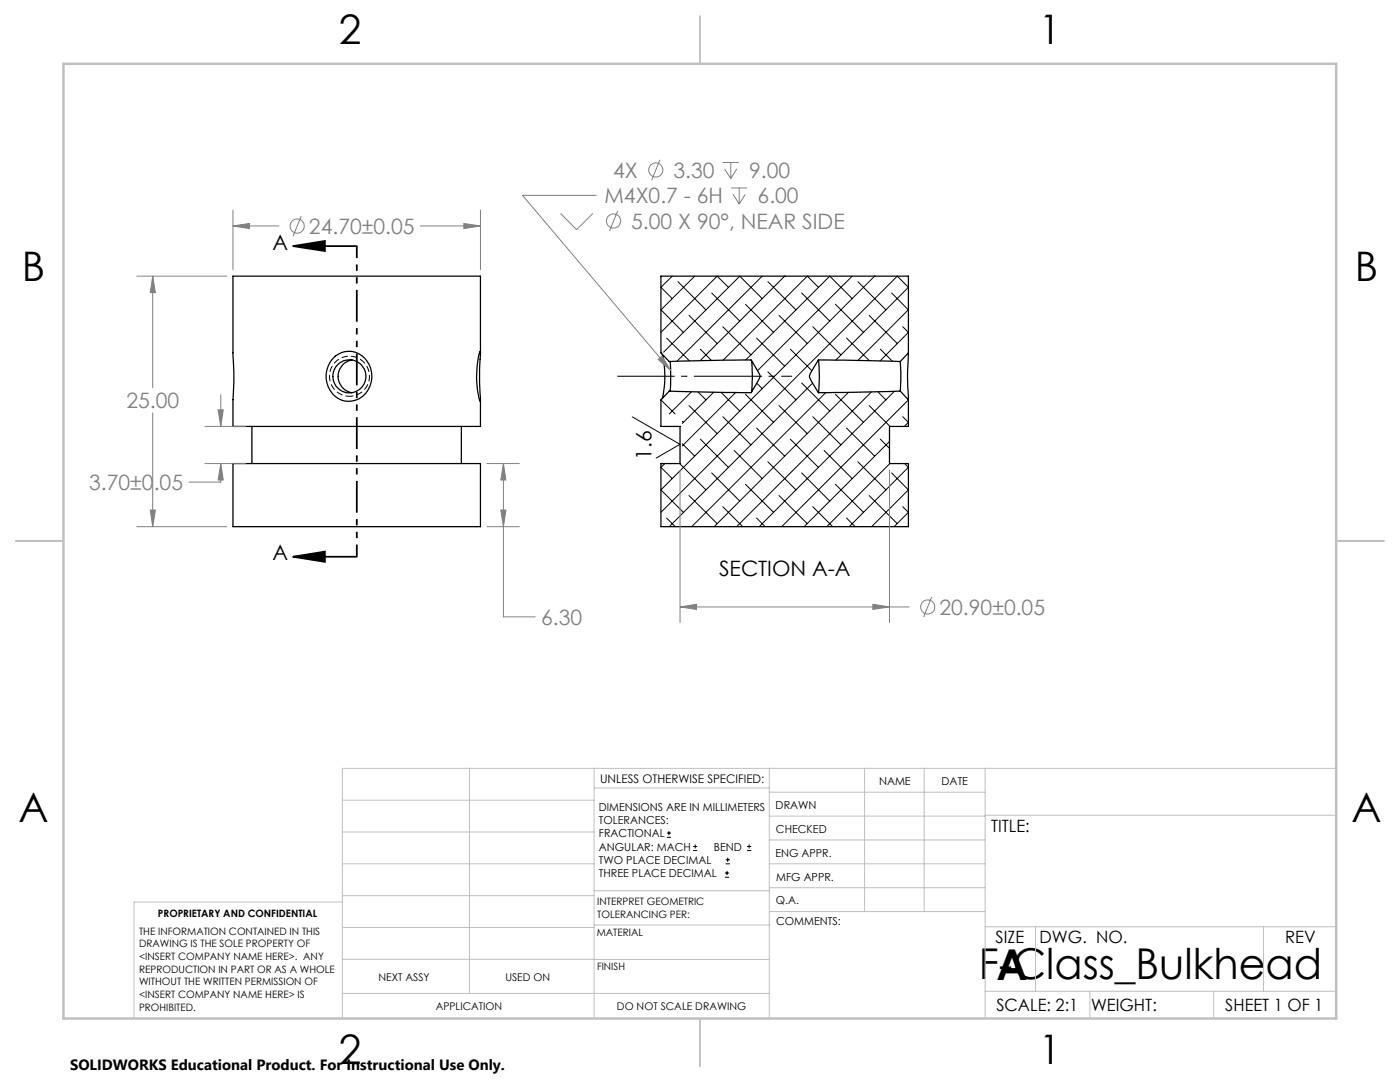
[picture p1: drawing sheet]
<svg xmlns="http://www.w3.org/2000/svg" width="279mm" height="216mm" viewBox="0 0 279 216" stroke-linecap="round" stroke-linejoin="round" font-family="sans-serif">
<g fill="none" stroke="#000" stroke-width=".25">
<path d="M66.9 71.1a4.5 4.5 0 0 1 7.3 3.2 4.7 4.7 0 0 1-1.8 4.7 4.7 4.7 0 0 1-4.9 .5 5.3 5.3 0 0 1-.6-8.4zM70.2 71.8a3.3 3.3 0 0 0-2.7 3.3 3.3 3.3 0 0 0 2.7 3.3M95.8 70.1h.1a75.9 75.9 0 0 0-.1 10 17.4 17.4 0 0 1 0-10zM95.9 70.4v-15.3h-49.4v15.9l.2 3.3-.2 10.8h49.4v-5.3M132.2 70.7a19.6 19.6 0 0 1 0 8.8M133.7 72.1l.2 3-.2 3M150 72l.1 2.5-.1 3.7M163.3 71.8l16.4 .3M163.3 71.8l-.9 1.6a3.2 3.2 0 0 0-.9 1.8l1.8 3.2M163.3 71.8l.2 2.7-.2 3.9M179.7 72.1l.1 1.9-.1 4M179.7 78l-16.4 .4"/>
<path d="M179.7 78l1.6 1.8M181.3 70.4a61.5 61.5 0 0 0 0 9.4M181.3 70.4v-15.3h-49.4v15.3l1.7 1.7 16.3-.3 1.4 2.5a.95 .95 0 0 1 .3 1.2l-1.7 2.9-16.3-.4-1.7 1.8v5.3h3.8v7.4h-3.8v12.6h49.4v-12.6h-3.8v-7.4h3.8v-5.3M181.3 70.4l-1.6 1.7M46.5 92.5h49.4v12.6h-49.4zM50.3 85.1v7.4M92.1 85.1v7.4"/>
<circle cx="69.7" cy="75.1" r="3.3"/>
</g>
<g fill="none" stroke="#000" stroke-width=".2">
<path d="M134.2 55.1l-2.3 2.2 2.3 2.3M135.3 56.2l5.6 5.6M138.6 55.1l-6.7 6.7 4.5 4.5M142 58.5l5.6 5.6M145.4 57.3l-2.3-2.2-11.2 11.2M152.1 59.6l-4.5-4.5-15.2 15.2M152.1 55.1l-17 17M153.2 56.2l5.7 5.6M156.6 55.1h.1M156.6 55.1l-16.9 16.9M160 58.5l5.6 5.6M163.3 57.3l-2.2-2.2-16.8 16.8"/>
<path d="M170.1 59.6l-4.5-4.5-16.8 16.7M170.1 55.1l-18.9 18.9M171.2 56.2l5.6 5.6M174.6 55.1h.1M174.6 55.1l-42.7 42.7 4.5 4.4M177.9 58.5l3.4 3.3-10.1 10.1M131.9 79.8l2.8 2.8M133 67.5l4.6 4.5M137.5 62.9l5.6 5.6M138 78.2l-4.4 4.4M139.3 78.2l1.6 1.6M139.8 69.7l2.2 2.2"/>
<path d="M142.4 78.3l-6.2 6.2M143.9 78.3l3.7 3.7M144.3 65.2l5.6 5.6M146.8 78.3l-10.6 10.7M148.8 78.7l5.6 5.6M148.8 60.7l5.6 5.6M151 67.5l5.6 5.6M151 76.4l1.1 1.1M153.2 74.2l5.7 5.6M155.5 62.9l5.6 5.6M157.7 69.7l4.3 4.3M160 76.4l5.6 5.6"/>
<path d="M162.2 76.4l-28.6 28.7M162.2 65.2l5.6 5.6M164.8 78.4l-26.8 26.7M166.7 78.7l5.6 5.6M166.7 60.7l5.6 5.6M166.8 71.9l14.5-14.6-2.2-2.2-47.2 47.1M168.9 67.5l4.6 4.5M169.3 78.3l-26.8 26.8M173.5 62.9l5.6 5.6M173.9 78.2l-26.9 26.9M175.2 78.2l1.6 1.6M175.7 69.7l2.4 2.4"/>
<path d="M178.5 78.1l-27 27M180.2 65.2l1.1 1.1-5.7 5.7M181.3 79.8l-25.3 25.3M126.2 83.2l9.5 5.5-4.7 2.7M132.7 92.5l-.8 .8 2.3 2.2M135.6 92.5l5.3 5.3M136.2 88.5l2.4 2.5M136.2 84.1l.2 .2M137.5 98.9l5.6 5.6M137.5 80.9l5.6 5.6M139.8 87.6l5.6 5.7M142 94.4l5.6 5.6"/>
<path d="M144.3 83.1l5.6 5.7M146.5 89.9l5.6 5.6M148.8 96.6l5.6 5.6M151 85.4l5.6 5.6M153.2 92.1l5.7 5.7M155.5 98.9l5.6 5.6M155.5 80.9l5.6 5.6M157.7 87.6l5.6 5.7M160 94.4l5.6 5.6M162.2 83.1l5.6 5.7M164.5 89.9l5.6 5.6M166.7 96.6l5.6 5.6"/>
<path d="M168.9 85.4l5.7 5.6M171.2 92.1l5.6 5.7M173.5 98.9l5.6 5.6M173.5 80.9l4.1 4.2M175.7 87.6l1.8 1.9M177.5 88.1l-17 17M177.6 92.5l-12.6 12.6M177.9 94.4l3.4 3.4-7.3 7.3M180.2 83.1l1.1 1.2-.8 .8M180.6 92.5l.7 .7-11.8 11.9M133 103.4l1.8 1.7M144.3 101.1l3.9 4"/>
<path d="M151 103.4l1.7 1.7M162.2 101.1l4 4M168.9 103.4l1.8 1.7M180.2 101.1l1.1 1.1-2.9 2.9M133.1 167.1h.8M133.1 166.2h.8M133.5 165.8v.9M138.3 169.7h.8M138.3 168.9h.8M138.7 168.5v.8M144.7 175h.8M144.7 174.2h.8"/>
<path d="M144.8 172.4h.9M144.8 171.6h.9M145.1 173.8v.8M145.2 171.1v.9M149.1 169.7h.8M149.1 168.9h.8M149.5 168.5v.8"/>
</g>
<g fill="none" stroke="#808080" stroke-width=".2">
<path d="M119 39h-14.7l29.5 34.9M131.7 31.9l-1.6 4M144.2 32.4h3.2M144.6 33.7l1.2 1.9M145.8 32.4v3.2M145.9 37.5h3.2M146.3 38.8l1.2 1.9M147 33.7l-1.2 1.9M147.5 37.5v3.2M148.7 38.8l-1.2 1.9M27.3 55.1h17.9M30.5 55.1l.5 3.3h-1z"/>
<path d="M30.5 55.1v22.3M46.5 45.1l3.3-.5v1zM46.5 41.9v11.9M46.5 45.1h9.2M60.1 43.1l-1.6 4M83.9 45.1h12M92.6 44.6l3.3 .5-3.3 .5zM95.9 41.9v11.9M111.9 42.6l3.2 3.2 3.2-3.2M123.3 42.1l-1.7 4M44.1 78.7v6.4M131.3 71.7l.8-.7 1.7 2.9z"/>
<path d="M30.5 82.4v22.7M40.9 85.1h8.1M40.9 92.5h8.1M43.5 81.8h1.1l-.5 3.3zM44.1 92.5l.5 3.3h-1.1zM44.1 92.5v3.7h-6.4M97.2 92.5h6.4M100.5 92.5l.5 3.3h-1.1zM100.5 92.5v30.6h6.3M135.7 93.8v30.5M177.5 93.8v30.5M27.3 105.1h17.9"/>
<path d="M30 101.8h1l-.5 3.3zM97.2 105.1h6.4M99.9 101.8h1.1l-.5 3.3zM185.9 119.1l-1.6 4M135.7 121.1l3.3-.5v1zM135.7 121.1h45.8M174.2 120.6l3.3 .5-3.3 .5z"/>
<circle cx="130.9" cy="33.9" r="1.41"/>
<circle cx="59.3" cy="45.1" r="1.41"/>
<circle cx="122.4" cy="44.1" r="1.41"/>
<circle cx="185.1" cy="121.1" r="1.41"/>
</g>
<path d="M58.5 49.1l6.3-1v2zM58.5 49.1h12.7M58.5 111.1l6.3-1v2zM58.5 111.1h12.7" fill="none" stroke="#000" stroke-width=".35"/>
<path d="M69.7 79.1a4 4 0 0 1-3.5-5.9 4 4 0 0 1 6.9-.3 4 4 0 0 1-3.1 6.2h-.3" fill="none" stroke="#000" stroke-width=".2" stroke-dasharray="1.3 .6" stroke-dashoffset=".5" stroke-linecap="butt"/>
<path d="M149.9 75.1h-26.7" fill="none" stroke="#000" stroke-width=".2" stroke-dasharray="15.2 1.3 1.3 1.3" stroke-dashoffset="3.8" stroke-linecap="butt"/>
<path d="M149.9 75.1h8.2" fill="none" stroke="#000" stroke-width=".2" stroke-dasharray="15.2 1.3 1.3 1.3" stroke-dashoffset="13.1" stroke-linecap="butt"/>
<path d="M71.2 49.1v62" fill="none" stroke="#000" stroke-width=".35" stroke-dasharray="6.3 1.3 1.3 1.3 1.3 1.3" stroke-dashoffset="3.9" stroke-linecap="butt"/>
<g fill="none" stroke="#c0c0c0" stroke-width=".2">
<path d="M68.3 159.7h50.3M93.7 153.3v44.9M118.6 153.3v49.9M118.6 157.2h34.9M153.5 153.3v49.9M153.5 158.1h43.1M172.5 153.3v28.6M184.4 153.3v28.6M196.6 153.3v49.9M266.7 153.3h-198.4v49.9M68.3 178.7h50.3M68.3 172.4h50.3"/>
<path d="M68.3 166h50.3M68.3 180h-41.6v23.2M118.6 177.7h35M153.5 167.6h43.1M153.5 162.8h43.1M153.5 172.4h43.1M153.5 177.1h43.1M196.6 162.7h70.1M68.3 198.2h85.2M68.3 191.4l85.2 .1M68.3 185.1h50.3M118.6 184.6h35"/>
<path d="M153.6 181.9h43M196.6 197.8h70.1M196.6 184.9h70.1M206.7 184.9v12.9M217.5 197.8v5.4M242.2 197.8v5.4M252.2 184.9v12.9"/>
</g>
<path d="M139.7 3.2v9.5M3.1 107.9h9.6M266.7 107.9h9.5M139.7 203.2v9.6" fill="none" stroke="#c0c0c0" stroke-width=".25"/>
<path d="M12.7 12.7h254v190.5h-254z" fill="none" stroke="#c0c0c0" stroke-width=".5"/>
<path d="M58.5 49.1l6.3-1v2zM58.5 111.1l6.3-1v2z" fill="#000"/>
<g fill="#808080">
<path d="M30.5 55.1l.5 3.3h-1zM30 101.8h1l-.5 3.3zM43.5 81.8h1.1l-.5 3.3zM44.1 92.5l.5 3.3h-1.1zM92.6 44.6l3.3 .5-3.3 .5zM46.5 45.1l3.3-.5v1zM100.5 92.5l.5 3.3h-1.1zM99.9 101.8h1.1l-.5 3.3z"/>
<path d="M131.3 71.7l2.5 2.2-1.7-2.9zM135.7 121.1l3.3-.5v1zM174.2 120.6l3.3 .5-3.3 .5z"/>
</g>
<g font-size="8.5">
<text x="195.4" y="195.4">F-Class_Bulkhead</text>
<text x="198.9" y="195.5">A</text>
</g>
<g font-size="8.1">
<text x="67.6" y="8.9">2</text>
<text x="207.3" y="8.9">1</text>
<text x="4.4" y="56.1">B</text>
<text x="270.4" y="56.1">B</text>
<text x="3.7" y="164.1">A</text>
<text x="269.7" y="164.1">A</text>
<text x="67.6" y="212.4">2</text>
<text x="207.3" y="212.4">1</text>
</g>
<g font-size="4.2" fill="#808080">
<text x="122.3" y="35.5">4X</text>
<text x="134.4" y="35.5">3.30</text>
<text x="149.5" y="35.5">9.00</text>
<text x="120.6" y="40.5">M4X0.7 - 6H</text>
<text x="151.2" y="40.5">6.00</text>
<text x="61.7" y="46.7">24.70±0.05</text>
<text x="126" y="45.6">5.00 X 90°, NEAR SIDE</text>
<text x="25.2" y="81.5">25.00</text>
<text x="17.8" y="97.8">3.70±0.05</text>
<text x="108" y="124.7">6.30</text>
<text x="187.5" y="122.7">20.90±0.05</text>
</g>
<g font-size="4.2">
<text x="54.4" y="49.8">A</text>
<text x="130" y="91.8" transform="rotate(-90 130 91.8)">1.6</text>
<text x="54.4" y="111.8">A</text>
<text x="143.5" y="114.9">SECTION A-A</text>
</g>
<g font-size="3.4">
<text x="197.8" y="166">TITLE:</text>
<text x="198.7" y="188.1">SIZE</text>
<text x="207.5" y="188.1">DWG. NO.</text>
<text x="256.5" y="188.2">REV</text>
<text x="198.8" y="201.7">SCALE: 2:1</text>
<text x="217.7" y="201.8">WEIGHT:</text>
<text x="244.5" y="201.7">SHEET 1 OF 1</text>
</g>
<text font-size="3" x="14" y="213.5">SOLIDWORKS Educational Product. For Instructional Use Only.</text>
<text font-size="2.4" x="119.8" y="156.2">UNLESS OTHERWISE SPECIFIED:</text>
<g font-size="2.2">
<text x="119.5" y="161.8">DIMENSIONS ARE IN MILLIMETERS</text>
<text x="154.8" y="161.4">DRAWN</text>
<text x="175.4" y="156.6">NAME</text>
<text x="187.9" y="156.7">DATE</text>
<text x="119.5" y="164.4">TOLERANCES:</text>
<text x="119.5" y="167.1">FRACTIONAL</text>
<text x="154.9" y="166.3">CHECKED</text>
<text x="119.5" y="169.7">ANGULAR: MACH</text>
<text x="119.5" y="172.4">TWO PLACE DECIMAL</text>
<text x="142.5" y="169.7">BEND</text>
<text x="154.8" y="170.9">ENG APPR.</text>
<text x="119.5" y="175">THREE PLACE DECIMAL</text>
<text x="154.9" y="175.7">MFG APPR.</text>
<text x="154.9" y="180.4">Q.A.</text>
<text x="154.9" y="184.6">COMMENTS:</text>
</g>
<g font-size="2.1">
<text x="75.5" y="195.7">NEXT ASSY</text>
<text x="100.9" y="195.7">USED ON</text>
<text x="86.9" y="201.5">APPLICATION</text>
<text x="123.1" y="201.6">DO NOT SCALE DRAWING</text>
</g>
<g font-size="2">
<text x="31.5" y="182.9">PROPRIETARY AND CONFIDENTIAL</text>
<text x="119.2" y="180.6">INTERPRET GEOMETRIC</text>
<text x="119.2" y="183.1">TOLERANCING PER:</text>
<text x="27.8" y="186.5">THE INFORMATION CONTAINED IN THIS</text>
<text x="27.8" y="189">DRAWING IS THE SOLE PROPERTY OF</text>
<text x="27.8" y="191.6">&lt;INSERT COMPANY NAME HERE&gt;. ANY</text>
<text x="119.1" y="186.7">MATERIAL</text>
<text x="27.8" y="194.1">REPRODUCTION IN PART OR AS A WHOLE</text>
<text x="27.8" y="196.6">WITHOUT THE WRITTEN PERMISSION OF</text>
<text x="119.1" y="193.5">FINISH</text>
<text x="27.8" y="199.1">&lt;INSERT COMPANY NAME HERE&gt; IS</text>
<text x="27.8" y="201.7">PROHIBITED.</text>
</g>
</svg>
